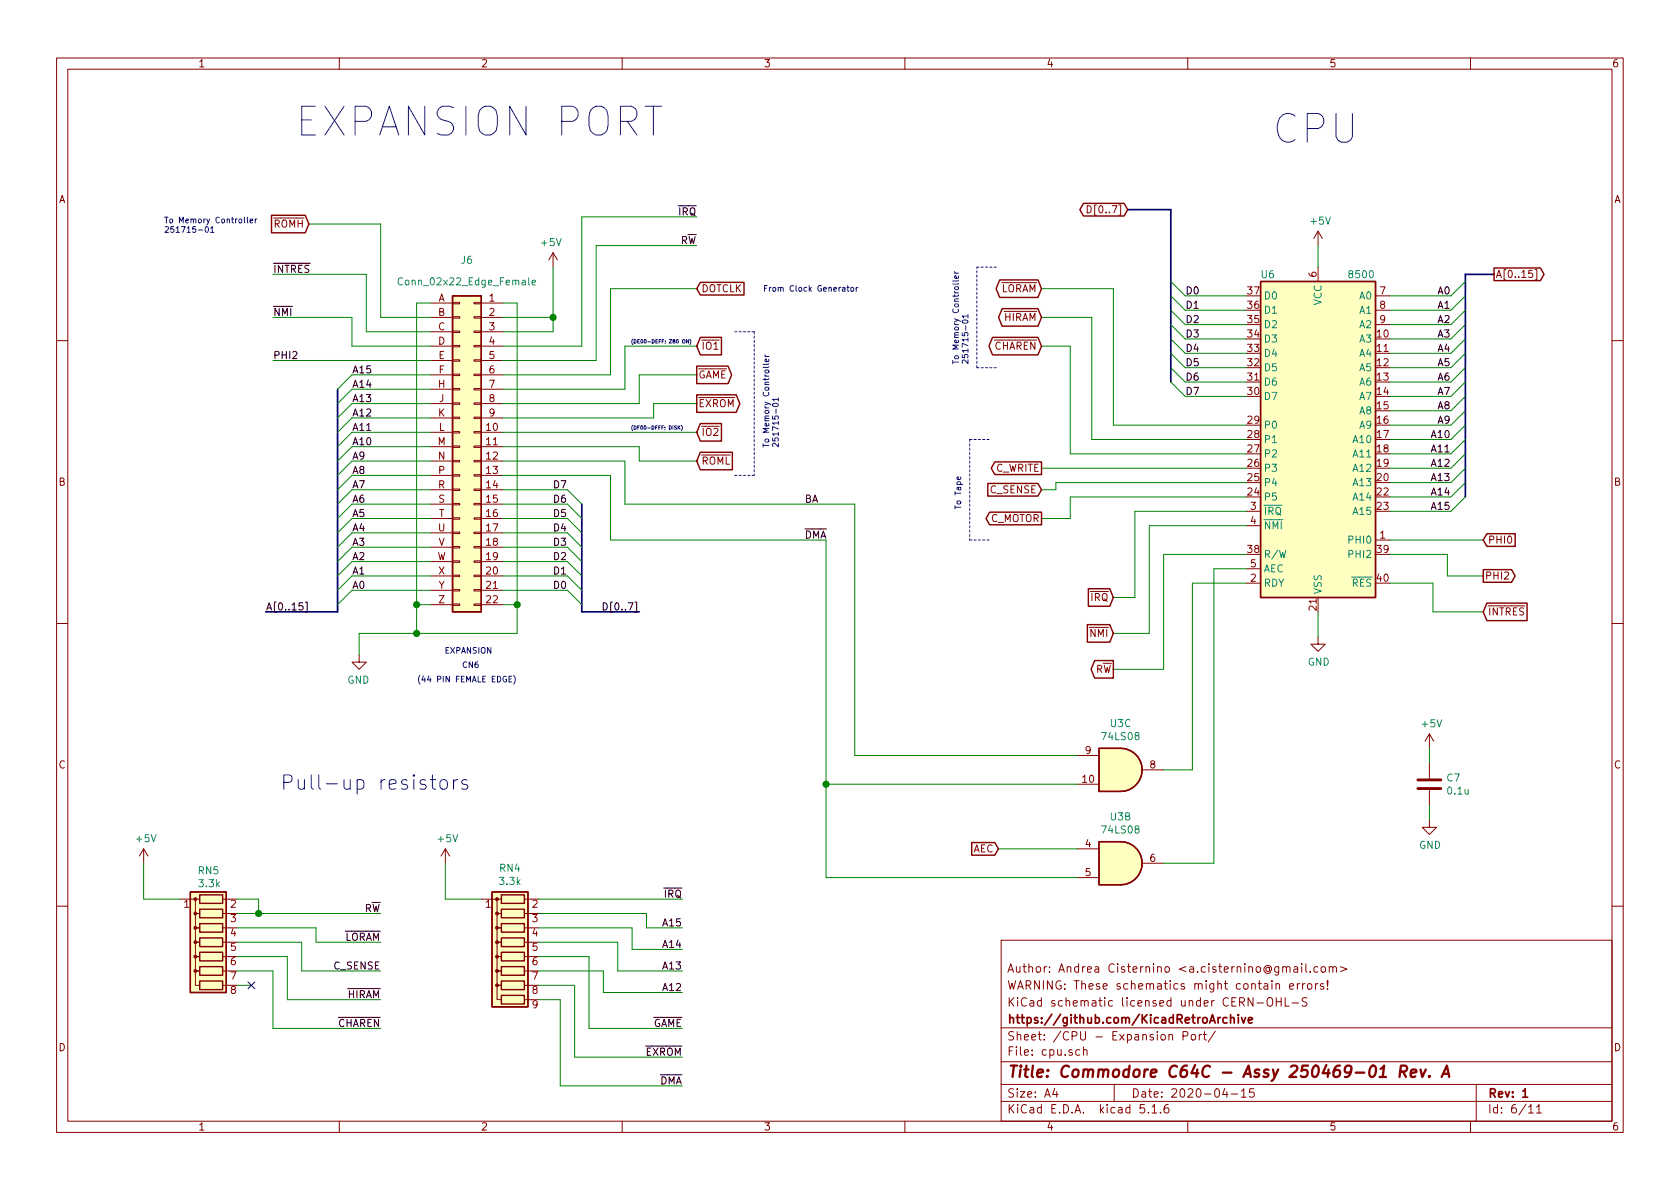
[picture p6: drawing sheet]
EESchema Schematic File Version 4
EELAYER 30 0
EELAYER END
$Descr A4 11693 8268
encoding utf-8
Sheet 6 11
Title "Commodore C64C - Assy 250469-01 Rev. A"
Date "2020-04-15"
Rev "1"
Comp "https://github.com/KicadRetroArchive"
Comment1 "KiCad schematic licensed under CERN-OHL-S"
Comment2 "WARNING: These schematics might contain errors!"
Comment3 "Author: Andrea Cisternino <a.cisternino@gmail.com>"
Comment4 ""
$EndDescr
$Comp
L krl_MOS-Technology:8500 U?
U 1 1
P 9175 3050
AR Path="/5E3695C5" Ref="U?"  Part="1" 
AR Path="/5E3675D1/5E3695C5" Ref="U6"  Part="1" 
F 0 "U6" H 8825 4200 50  0000 C CNN
F 1 "8500" H 9475 4200 50  0000 C CNN
F 2 "Package_DIP:DIP-40_W15.24mm_Socket" H 8425 1850 50  0001 C CIN
F 3 "" H 9175 3050 50  0001 C CNN
	1    9175 3050
	1    0    0    -1  
$EndComp
$Comp
L Device:R_Network07 RN?
U 1 1
P 1450 6550
AR Path="/5E852F1D/5E3695CB" Ref="RN?"  Part="1" 
AR Path="/5E4CF43D/5E3695CB" Ref="RN?"  Part="1" 
AR Path="/5E3695CB" Ref="RN?"  Part="1" 
AR Path="/5E3675D1/5E3695CB" Ref="RN5"  Part="1" 
F 0 "RN5" V 950 6470 50  0000 L CNN
F 1 "3.3k" V 1040 6460 50  0000 L CNN
F 2 "Resistor_THT:R_Array_SIP8" V 1925 6550 50  0001 C CNN
F 3 "http://www.vishay.com/docs/31509/csc.pdf" H 1450 6550 50  0001 C CNN
	1    1450 6550
	0    -1   1    0   
$EndComp
Wire Wire Line
	1650 6350 1800 6350
$Comp
L power:+5V #PWR?
U 1 1
P 1000 6000
AR Path="/5E3695D4" Ref="#PWR?"  Part="1" 
AR Path="/5E3675D1/5E3695D4" Ref="#PWR0154"  Part="1" 
F 0 "#PWR0154" H 1000 5850 50  0001 C CNN
F 1 "+5V" H 1015 6173 50  0000 C CNN
F 2 "" H 1000 6000 50  0001 C CNN
F 3 "" H 1000 6000 50  0001 C CNN
	1    1000 6000
	1    0    0    -1  
$EndComp
Wire Wire Line
	1000 6000 1000 6250
Wire Wire Line
	1000 6250 1250 6250
Text Label 2650 6350 2    50   ~ 0
R~W
Wire Wire Line
	9675 3550 10100 3550
Wire Wire Line
	9675 3450 10100 3450
Wire Wire Line
	9675 3350 10100 3350
Wire Wire Line
	9675 3250 10100 3250
Wire Wire Line
	9675 3150 10100 3150
Wire Wire Line
	9675 3050 10100 3050
Wire Wire Line
	9675 2950 10100 2950
Wire Wire Line
	9675 2850 10100 2850
Wire Wire Line
	9675 2750 10100 2750
Wire Wire Line
	9675 2650 10100 2650
Wire Wire Line
	9675 2550 10100 2550
Wire Wire Line
	9675 2450 10100 2450
Wire Wire Line
	9675 2350 10100 2350
Wire Wire Line
	9675 2250 10100 2250
Wire Wire Line
	9675 2150 10100 2150
Wire Wire Line
	9675 2050 10100 2050
Entry Wire Line
	10100 2050 10200 1950
Entry Wire Line
	10100 2150 10200 2050
Entry Wire Line
	10100 2250 10200 2150
Entry Wire Line
	10100 2350 10200 2250
Entry Wire Line
	10100 2450 10200 2350
Entry Wire Line
	10100 2550 10200 2450
Entry Wire Line
	10100 2650 10200 2550
Entry Wire Line
	10100 2750 10200 2650
Entry Wire Line
	10100 2850 10200 2750
Entry Wire Line
	10100 2950 10200 2850
Entry Wire Line
	10100 3050 10200 2950
Entry Wire Line
	10100 3150 10200 3050
Entry Wire Line
	10100 3250 10200 3150
Entry Wire Line
	10100 3350 10200 3250
Entry Wire Line
	10100 3450 10200 3350
Entry Wire Line
	10100 3550 10200 3450
Wire Bus Line
	10200 1900 10400 1900
Wire Wire Line
	9175 1850 9175 1700
$Comp
L power:+5V #PWR0155
U 1 1
P 9175 1700
F 0 "#PWR0155" H 9175 1550 50  0001 C CNN
F 1 "+5V" H 9190 1873 50  0000 C CNN
F 2 "" H 9175 1700 50  0001 C CNN
F 3 "" H 9175 1700 50  0001 C CNN
	1    9175 1700
	1    0    0    -1  
$EndComp
Text GLabel 10400 1900 2    50   Output ~ 0
A[0..15]
Text Label 10100 2050 2    50   ~ 0
A0
Text Label 10100 2150 2    50   ~ 0
A1
Text Label 10100 2250 2    50   ~ 0
A2
Text Label 10100 2350 2    50   ~ 0
A3
Text Label 10100 2450 2    50   ~ 0
A4
Text Label 10100 2550 2    50   ~ 0
A5
Text Label 10100 2650 2    50   ~ 0
A6
Text Label 10100 2750 2    50   ~ 0
A7
Text Label 10100 2850 2    50   ~ 0
A8
Text Label 10100 2950 2    50   ~ 0
A9
Text Label 10100 3050 2    50   ~ 0
A10
Text Label 10100 3150 2    50   ~ 0
A11
Text Label 10100 3250 2    50   ~ 0
A12
Text Label 10100 3350 2    50   ~ 0
A13
Text Label 10100 3450 2    50   ~ 0
A14
Text Label 10100 3550 2    50   ~ 0
A15
Wire Wire Line
	8675 2050 8250 2050
Wire Wire Line
	8675 2150 8250 2150
Wire Wire Line
	8675 2350 8250 2350
Wire Wire Line
	8675 2450 8250 2450
Wire Wire Line
	8675 2550 8250 2550
Wire Wire Line
	8675 2650 8250 2650
Wire Wire Line
	8675 2750 8250 2750
Text Label 8250 2050 0    50   ~ 0
D0
Text Label 8250 2150 0    50   ~ 0
D1
Text Label 8250 2250 0    50   ~ 0
D2
Text Label 8250 2350 0    50   ~ 0
D3
Text Label 8250 2450 0    50   ~ 0
D4
Text Label 8250 2550 0    50   ~ 0
D5
Text Label 8250 2650 0    50   ~ 0
D6
Text Label 8250 2750 0    50   ~ 0
D7
Entry Wire Line
	8250 2050 8150 1950
Wire Wire Line
	8675 2250 8250 2250
Entry Wire Line
	8150 2050 8250 2150
Entry Wire Line
	8150 2150 8250 2250
Entry Wire Line
	8150 2250 8250 2350
Entry Wire Line
	8150 2350 8250 2450
Entry Wire Line
	8150 2450 8250 2550
Entry Wire Line
	8150 2550 8250 2650
Entry Wire Line
	8150 2650 8250 2750
Wire Bus Line
	8150 1450 7850 1450
Text GLabel 7850 1450 0    50   BiDi ~ 0
D[0..7]
$Comp
L power:GND #PWR0156
U 1 1
P 9175 4425
F 0 "#PWR0156" H 9175 4175 50  0001 C CNN
F 1 "GND" H 9180 4252 50  0000 C CNN
F 2 "" H 9175 4425 50  0001 C CNN
F 3 "" H 9175 4425 50  0001 C CNN
	1    9175 4425
	1    0    0    -1  
$EndComp
Wire Wire Line
	9175 4250 9175 4425
$Comp
L power:+5V #PWR0157
U 1 1
P 9950 5200
F 0 "#PWR0157" H 9950 5050 50  0001 C CNN
F 1 "+5V" H 9965 5373 50  0000 C CNN
F 2 "" H 9950 5200 50  0001 C CNN
F 3 "" H 9950 5200 50  0001 C CNN
	1    9950 5200
	1    0    0    -1  
$EndComp
$Comp
L power:GND #PWR0158
U 1 1
P 9950 5700
F 0 "#PWR0158" H 9950 5450 50  0001 C CNN
F 1 "GND" H 9955 5527 50  0000 C CNN
F 2 "" H 9950 5700 50  0001 C CNN
F 3 "" H 9950 5700 50  0001 C CNN
	1    9950 5700
	1    0    0    -1  
$EndComp
$Comp
L Device:C C7
U 1 1
P 9950 5450
F 0 "C7" H 10065 5496 50  0000 L CNN
F 1 "0.1u" H 10065 5405 50  0000 L CNN
F 2 "Capacitor_THT:C_Disc_D4.7mm_W2.5mm_P5.00mm" H 9988 5300 50  0001 C CNN
F 3 "~" H 9950 5450 50  0001 C CNN
	1    9950 5450
	1    0    0    -1  
$EndComp
Wire Wire Line
	9950 5300 9950 5200
Wire Wire Line
	9950 5600 9950 5700
Wire Wire Line
	8675 3550 7900 3550
Wire Wire Line
	8675 3650 8000 3650
Wire Wire Line
	8000 3650 8000 4400
Wire Wire Line
	8000 4400 7750 4400
Wire Wire Line
	8675 3850 8100 3850
Wire Wire Line
	8100 3850 8100 4650
Wire Wire Line
	8100 4650 7750 4650
Wire Wire Line
	8300 4050 8300 5350
Wire Wire Line
	9675 4050 9975 4050
Wire Wire Line
	9975 4050 9975 4250
Wire Wire Line
	9975 4250 10325 4250
Wire Wire Line
	9675 3850 10075 3850
Wire Wire Line
	10075 3850 10075 4000
Wire Wire Line
	10075 4000 10325 4000
Wire Wire Line
	9675 3750 10325 3750
Text GLabel 7750 4150 0    50   Input ~ 0
~IRQ
Text GLabel 7250 2000 0    50   BiDi ~ 0
~LORAM
Wire Wire Line
	7750 2950 8675 2950
Text GLabel 7250 2200 0    50   BiDi ~ 0
~HIRAM
Text GLabel 7250 2400 0    50   BiDi ~ 0
~CHAREN
Wire Wire Line
	7750 2950 7750 2000
Wire Wire Line
	7750 2000 7250 2000
Wire Wire Line
	7600 3050 7600 2200
Wire Wire Line
	7600 2200 7250 2200
Wire Wire Line
	7600 3050 8675 3050
Wire Wire Line
	7450 3150 8675 3150
Wire Wire Line
	7450 3150 7450 2400
Wire Wire Line
	7450 2400 7250 2400
Wire Wire Line
	1650 6450 2200 6450
Wire Wire Line
	2200 6450 2200 6550
Wire Wire Line
	2200 6550 2650 6550
Wire Wire Line
	1650 6550 2100 6550
Wire Wire Line
	2100 6550 2100 6750
Wire Wire Line
	2100 6750 2650 6750
Wire Wire Line
	1650 6650 2000 6650
Wire Wire Line
	2000 6650 2000 6950
Wire Wire Line
	2000 6950 2650 6950
Text Label 2650 6550 2    50   ~ 0
~LORAM
Text Label 2650 6950 2    50   ~ 0
~HIRAM
Wire Wire Line
	1650 6750 1900 6750
Wire Wire Line
	1900 6750 1900 7150
Wire Wire Line
	1900 7150 2650 7150
Text Label 2650 7150 2    50   ~ 0
~CHAREN
Wire Wire Line
	8675 3450 7450 3450
Wire Wire Line
	7450 3450 7450 3600
Wire Wire Line
	7450 3600 7250 3600
Text GLabel 7250 3600 0    50   Output ~ 0
C_MOTOR
Text Notes 2050 950  0    200  ~ 0
EXPANSION PORT
Text Notes 3430 4550 2    40   ~ 0
EXPANSION
Text Notes 3340 4650 2    40   ~ 0
CN6
Text Notes 3600 4750 2    40   ~ 0
(44 PIN FEMALE EDGE)
$Comp
L 250469-01:Conn_02x22_Edge_Female J6
U 1 1
P 3250 3100
F 0 "J6" H 3250 4400 50  0000 C CNN
F 1 "Conn_02x22_Edge_Female" H 3250 4250 50  0000 C CNN
F 2 "250469-01:Sullins_EBC22DRAN" H 3200 3100 50  0001 C CNN
F 3 "~" H 3200 3100 50  0001 C CNN
	1    3250 3100
	-1   0    0    -1  
$EndComp
Wire Wire Line
	3000 2600 2450 2600
Wire Wire Line
	3000 2700 2450 2700
Wire Wire Line
	3000 2800 2450 2800
Wire Wire Line
	3000 2900 2450 2900
Wire Wire Line
	3000 3000 2450 3000
Wire Wire Line
	3000 3100 2450 3100
Wire Wire Line
	3000 3200 2450 3200
Wire Wire Line
	3000 3300 2450 3300
Wire Wire Line
	3000 3400 2450 3400
Wire Wire Line
	3000 3500 2450 3500
Wire Wire Line
	3000 3600 2450 3600
Wire Wire Line
	3000 3700 2450 3700
Wire Wire Line
	3000 3800 2450 3800
Wire Wire Line
	3000 3900 2450 3900
Wire Wire Line
	3000 4000 2450 4000
Wire Wire Line
	3000 4100 2450 4100
Entry Wire Line
	2450 2600 2350 2700
Entry Wire Line
	2450 2700 2350 2800
Entry Wire Line
	2450 2800 2350 2900
Entry Wire Line
	2450 2900 2350 3000
Entry Wire Line
	2450 3000 2350 3100
Entry Wire Line
	2450 3100 2350 3200
Entry Wire Line
	2450 3200 2350 3300
Entry Wire Line
	2450 3300 2350 3400
Entry Wire Line
	2450 3400 2350 3500
Entry Wire Line
	2450 3500 2350 3600
Entry Wire Line
	2450 3600 2350 3700
Entry Wire Line
	2450 3700 2350 3800
Entry Wire Line
	2450 3800 2350 3900
Entry Wire Line
	2450 3900 2350 4000
Entry Wire Line
	2450 4000 2350 4100
Entry Wire Line
	2450 4100 2350 4200
Wire Bus Line
	2350 4250 1850 4250
Text Label 2450 2600 0    50   ~ 0
A15
Text Label 2450 2700 0    50   ~ 0
A14
Text Label 2450 2800 0    50   ~ 0
A13
Text Label 2450 2900 0    50   ~ 0
A12
Text Label 2450 3000 0    50   ~ 0
A11
Text Label 2450 3100 0    50   ~ 0
A10
Text Label 2450 3200 0    50   ~ 0
A9
Text Label 2450 3300 0    50   ~ 0
A8
Text Label 2450 3400 0    50   ~ 0
A7
Text Label 2450 3500 0    50   ~ 0
A6
Text Label 2450 3600 0    50   ~ 0
A5
Text Label 2450 3700 0    50   ~ 0
A4
Text Label 2450 3800 0    50   ~ 0
A3
Text Label 2450 3900 0    50   ~ 0
A2
Text Label 2450 4000 0    50   ~ 0
A1
Text Label 2450 4100 0    50   ~ 0
A0
Wire Wire Line
	3000 2100 2900 2100
Wire Wire Line
	2900 2100 2900 4200
Wire Wire Line
	3000 4200 2900 4200
Connection ~ 2900 4200
Wire Wire Line
	2900 4200 2900 4400
$Comp
L power:GND #PWR0159
U 1 1
P 2500 4550
F 0 "#PWR0159" H 2500 4300 50  0001 C CNN
F 1 "GND" H 2505 4377 50  0000 C CNN
F 2 "" H 2500 4550 50  0001 C CNN
F 3 "" H 2500 4550 50  0001 C CNN
	1    2500 4550
	-1   0    0    -1  
$EndComp
Wire Wire Line
	3500 2100 3600 2100
Wire Wire Line
	3600 2100 3600 4200
Wire Wire Line
	3500 4200 3600 4200
Connection ~ 3600 4200
Wire Wire Line
	3600 4200 3600 4400
$Comp
L Device:R_Network08 RN4
U 1 1
P 3550 6650
F 0 "RN4" V 2933 6650 50  0000 C CNN
F 1 "3.3k" V 3024 6650 50  0000 C CNN
F 2 "Resistor_THT:R_Array_SIP9" V 4025 6650 50  0001 C CNN
F 3 "http://www.vishay.com/docs/31509/csc.pdf" H 3550 6650 50  0001 C CNN
	1    3550 6650
	0    -1   1    0   
$EndComp
$Comp
L power:+5V #PWR0160
U 1 1
P 3100 6000
F 0 "#PWR0160" H 3100 5850 50  0001 C CNN
F 1 "+5V" H 3115 6173 50  0000 C CNN
F 2 "" H 3100 6000 50  0001 C CNN
F 3 "" H 3100 6000 50  0001 C CNN
	1    3100 6000
	1    0    0    -1  
$EndComp
Wire Wire Line
	3100 6000 3100 6250
Wire Wire Line
	3100 6250 3350 6250
Wire Wire Line
	3500 2500 4150 2500
Wire Wire Line
	3500 2300 3850 2300
Wire Wire Line
	3850 2300 3850 2200
Wire Wire Line
	3500 2200 3850 2200
Connection ~ 3850 2200
Wire Wire Line
	3850 2200 3850 1850
$Comp
L power:+5V #PWR0161
U 1 1
P 3850 1850
F 0 "#PWR0161" H 3850 1700 50  0001 C CNN
F 1 "+5V" H 3865 2023 50  0000 C CNN
F 2 "" H 3850 1850 50  0001 C CNN
F 3 "" H 3850 1850 50  0001 C CNN
	1    3850 1850
	-1   0    0    -1  
$EndComp
Wire Wire Line
	3500 2600 4250 2600
Wire Wire Line
	4250 2600 4250 2000
Wire Wire Line
	4250 2000 4850 2000
Wire Wire Line
	3000 2500 1900 2500
Wire Wire Line
	4150 2500 4150 1700
Wire Wire Line
	4050 2400 4050 1500
Wire Wire Line
	4050 1500 4850 1500
Wire Wire Line
	4050 2400 3500 2400
Wire Wire Line
	3750 6250 4750 6250
Wire Wire Line
	3750 6350 4500 6350
Wire Wire Line
	4500 6350 4500 6450
Wire Wire Line
	4500 6450 4750 6450
Wire Wire Line
	3750 6450 4400 6450
Wire Wire Line
	4400 6450 4400 6600
Wire Wire Line
	4400 6600 4750 6600
Wire Wire Line
	3750 6550 4300 6550
Wire Wire Line
	4300 6550 4300 6750
Wire Wire Line
	4300 6750 4750 6750
Wire Wire Line
	3750 6650 4100 6650
Wire Wire Line
	4100 6650 4100 7150
Wire Wire Line
	4100 7150 4750 7150
Wire Wire Line
	3750 6750 4200 6750
Wire Wire Line
	4200 6750 4200 6900
Wire Wire Line
	4200 6900 4750 6900
Wire Wire Line
	3750 6850 4000 6850
Wire Wire Line
	4000 6850 4000 7350
Wire Wire Line
	4000 7350 4750 7350
Wire Wire Line
	3750 6950 3900 6950
Wire Wire Line
	3900 6950 3900 7550
Wire Wire Line
	3900 7550 4750 7550
Text Label 4750 7150 2    50   ~ 0
~GAME
Text Label 4750 7350 2    50   ~ 0
~EXROM
Text Label 4750 7550 2    50   ~ 0
~DMA
Text Label 4750 6900 2    50   ~ 0
A12
Text Label 4750 6750 2    50   ~ 0
A13
Text Label 4750 6600 2    50   ~ 0
A14
Text Label 4750 6450 2    50   ~ 0
A15
Text Label 4750 6250 2    50   ~ 0
~IRQ
Wire Wire Line
	3000 2400 2450 2400
Wire Wire Line
	2450 2400 2450 2200
Wire Wire Line
	3000 2300 2550 2300
Wire Wire Line
	2550 2300 2550 1900
Wire Wire Line
	2550 1900 1900 1900
Wire Wire Line
	3000 2200 2650 2200
Wire Wire Line
	2650 2200 2650 1550
Wire Wire Line
	2650 1550 2150 1550
Text GLabel 2150 1550 0    50   Input ~ 0
~ROMH
Wire Wire Line
	3500 4100 3950 4100
Wire Wire Line
	3500 4000 3950 4000
Wire Wire Line
	3500 3900 3950 3900
Wire Wire Line
	3500 3800 3950 3800
Wire Wire Line
	3500 3700 3950 3700
Wire Wire Line
	3500 3600 3950 3600
Wire Wire Line
	3500 3500 3950 3500
Wire Wire Line
	3500 3400 3950 3400
Entry Wire Line
	3950 3400 4050 3500
Entry Wire Line
	3950 3500 4050 3600
Entry Wire Line
	3950 3600 4050 3700
Entry Wire Line
	3950 3700 4050 3800
Entry Wire Line
	3950 3800 4050 3900
Entry Wire Line
	3950 3900 4050 4000
Entry Wire Line
	3950 4000 4050 4100
Entry Wire Line
	3950 4100 4050 4200
Wire Bus Line
	4050 4250 4450 4250
Text Label 3950 4100 2    50   ~ 0
D0
Text Label 3950 4000 2    50   ~ 0
D1
Text Label 3950 3900 2    50   ~ 0
D2
Text Label 3950 3800 2    50   ~ 0
D3
Text Label 3950 3700 2    50   ~ 0
D4
Text Label 3950 3600 2    50   ~ 0
D5
Text Label 3950 3500 2    50   ~ 0
D6
Text Label 3950 3400 2    50   ~ 0
D7
Text GLabel 4850 2000 2    50   Input ~ 0
DOTCLK
Wire Wire Line
	3500 3200 4350 3200
Wire Wire Line
	3500 3100 4450 3100
Text GLabel 4850 3200 2    50   Input ~ 0
~ROML
Text GLabel 4850 3000 2    50   Input ~ 0
~IO2
Wire Wire Line
	3500 3300 4250 3300
Wire Wire Line
	4250 3300 4250 3750
Wire Wire Line
	4350 3200 4350 3500
Wire Wire Line
	4450 3100 4450 3200
Wire Wire Line
	4450 3200 4850 3200
Wire Wire Line
	4850 3000 3500 3000
Wire Wire Line
	3500 2900 4550 2900
Wire Wire Line
	4550 2900 4550 2800
Wire Wire Line
	4550 2800 4850 2800
Wire Wire Line
	3500 2800 4450 2800
Wire Wire Line
	4450 2800 4450 2600
Wire Wire Line
	4450 2600 4850 2600
Wire Wire Line
	3500 2700 4350 2700
Wire Wire Line
	4350 2700 4350 2400
Wire Wire Line
	4350 2400 4850 2400
Text GLabel 4850 2800 2    50   Output ~ 0
~EXROM
Text GLabel 4850 2600 2    50   Output ~ 0
~GAME
Text GLabel 4850 2400 2    50   Input ~ 0
~IO1
Text GLabel 7750 4650 0    50   Output ~ 0
R~W
Wire Wire Line
	4850 1700 4150 1700
Wire Wire Line
	3600 4400 2900 4400
Wire Wire Line
	2500 4400 2500 4550
Connection ~ 2900 4400
Wire Wire Line
	2900 4400 2500 4400
Text Notes 1950 5500 0    100  ~ 0
Pull-up resistors
Text Label 1850 4250 0    50   ~ 0
A[0..15]
Text Label 2650 6750 2    50   ~ 0
C_SENSE
Wire Wire Line
	8675 3350 7350 3350
Wire Wire Line
	7350 3350 7350 3400
Wire Wire Line
	7350 3400 7250 3400
Text GLabel 7250 3400 0    50   Input ~ 0
C_SENSE
Text GLabel 7250 3250 0    50   Output ~ 0
C_WRITE
$Comp
L 74xx:74LS08 U3
U 2 1
P 7800 6000
F 0 "U3" H 7800 6325 50  0000 C CNN
F 1 "74LS08" H 7800 6234 50  0000 C CNN
F 2 "Package_DIP:DIP-14_W7.62mm_Socket" H 7800 6000 50  0001 C CNN
F 3 "http://www.ti.com/lit/gpn/sn74LS08" H 7800 6000 50  0001 C CNN
	2    7800 6000
	1    0    0    -1  
$EndComp
$Comp
L 74xx:74LS08 U3
U 3 1
P 7800 5350
F 0 "U3" H 7800 5675 50  0000 C CNN
F 1 "74LS08" H 7800 5584 50  0000 C CNN
F 2 "Package_DIP:DIP-14_W7.62mm_Socket" H 7800 5350 50  0001 C CNN
F 3 "http://www.ti.com/lit/gpn/sn74LS08" H 7800 5350 50  0001 C CNN
	3    7800 5350
	1    0    0    -1  
$EndComp
Wire Wire Line
	7250 3250 8675 3250
Text Label 4450 4250 2    50   ~ 0
D[0..7]
Text Label 4850 1500 2    50   ~ 0
~IRQ
Text Label 1900 2200 0    50   ~ 0
~NMI
Text GLabel 10325 4000 2    50   Output ~ 0
PHI2
Text Label 1900 2500 0    50   ~ 0
PHI2
Text Label 4850 1700 2    50   ~ 0
R~W
Wire Wire Line
	1650 6250 1800 6250
Wire Wire Line
	1800 6250 1800 6350
Connection ~ 1800 6350
Wire Wire Line
	1800 6350 2650 6350
NoConn ~ 1750 6850
Text Label 1900 1900 0    50   ~ 0
~INTRES
Text GLabel 10325 4250 2    50   Input ~ 0
~INTRES
Wire Wire Line
	1750 6850 1650 6850
Wire Wire Line
	1900 2200 2450 2200
Text GLabel 10325 3750 2    50   Input ~ 0
PHI0
Wire Wire Line
	8100 5350 8300 5350
Wire Wire Line
	8100 6000 8450 6000
Wire Wire Line
	5750 6100 7500 6100
Wire Wire Line
	4250 3750 5750 3750
Wire Wire Line
	7500 5450 5750 5450
Connection ~ 5750 5450
Wire Wire Line
	5750 5450 5750 6100
Wire Wire Line
	5950 5250 7500 5250
Wire Wire Line
	4350 3500 5950 3500
Text Label 5600 3750 0    50   ~ 0
~DMA
Text Label 5600 3500 0    50   ~ 0
BA
Wire Wire Line
	8450 3950 8675 3950
Wire Wire Line
	8450 3950 8450 6000
Wire Wire Line
	8300 4050 8675 4050
Text GLabel 6950 5900 0    50   Input ~ 0
AEC
Wire Wire Line
	6950 5900 7500 5900
Wire Wire Line
	5750 3750 5750 5450
Wire Wire Line
	5950 3500 5950 5250
Wire Notes Line
	5250 2300 5250 3300
Text Notes 5430 3110 1    40   ~ 0
To Memory Controller\n251715-01
Wire Notes Line
	5250 2300 5100 2300
Wire Notes Line
	5250 3300 5100 3300
Wire Notes Line
	6750 3050 6750 3750
Wire Notes Line
	6750 3750 6900 3750
Wire Notes Line
	6750 3050 6900 3050
Text Notes 6700 3300 3    40   ~ 0
To Tape
Wire Notes Line
	6800 2550 6800 1850
Wire Notes Line
	6800 1850 6950 1850
Wire Notes Line
	6800 2550 6950 2550
Text Notes 6750 2530 1    40   ~ 0
To Memory Controller\n251715-01
Wire Wire Line
	7900 3550 7900 4150
Wire Wire Line
	7900 4150 7750 4150
Text Notes 1140 1620 0    40   ~ 0
To Memory Controller\n251715-01
Text GLabel 7750 4400 0    50   Input ~ 0
~NMI
Text Notes 8850 1000 0    200  ~ 0
CPU
Text Notes 4390 2990 0    25   ~ 0
(DF00-DFFF; DISK)
Text Notes 4390 2390 0    25   ~ 0
(DE00-DEFF; Z80 ON)
Text Notes 5310 2030 0    40   ~ 0
From Clock Generator
Wire Bus Line
	8150 1450 8150 2650
Wire Bus Line
	4050 3500 4050 4250
Wire Bus Line
	10200 1900 10200 3450
Wire Bus Line
	2350 2700 2350 4250
$EndSCHEMATC
